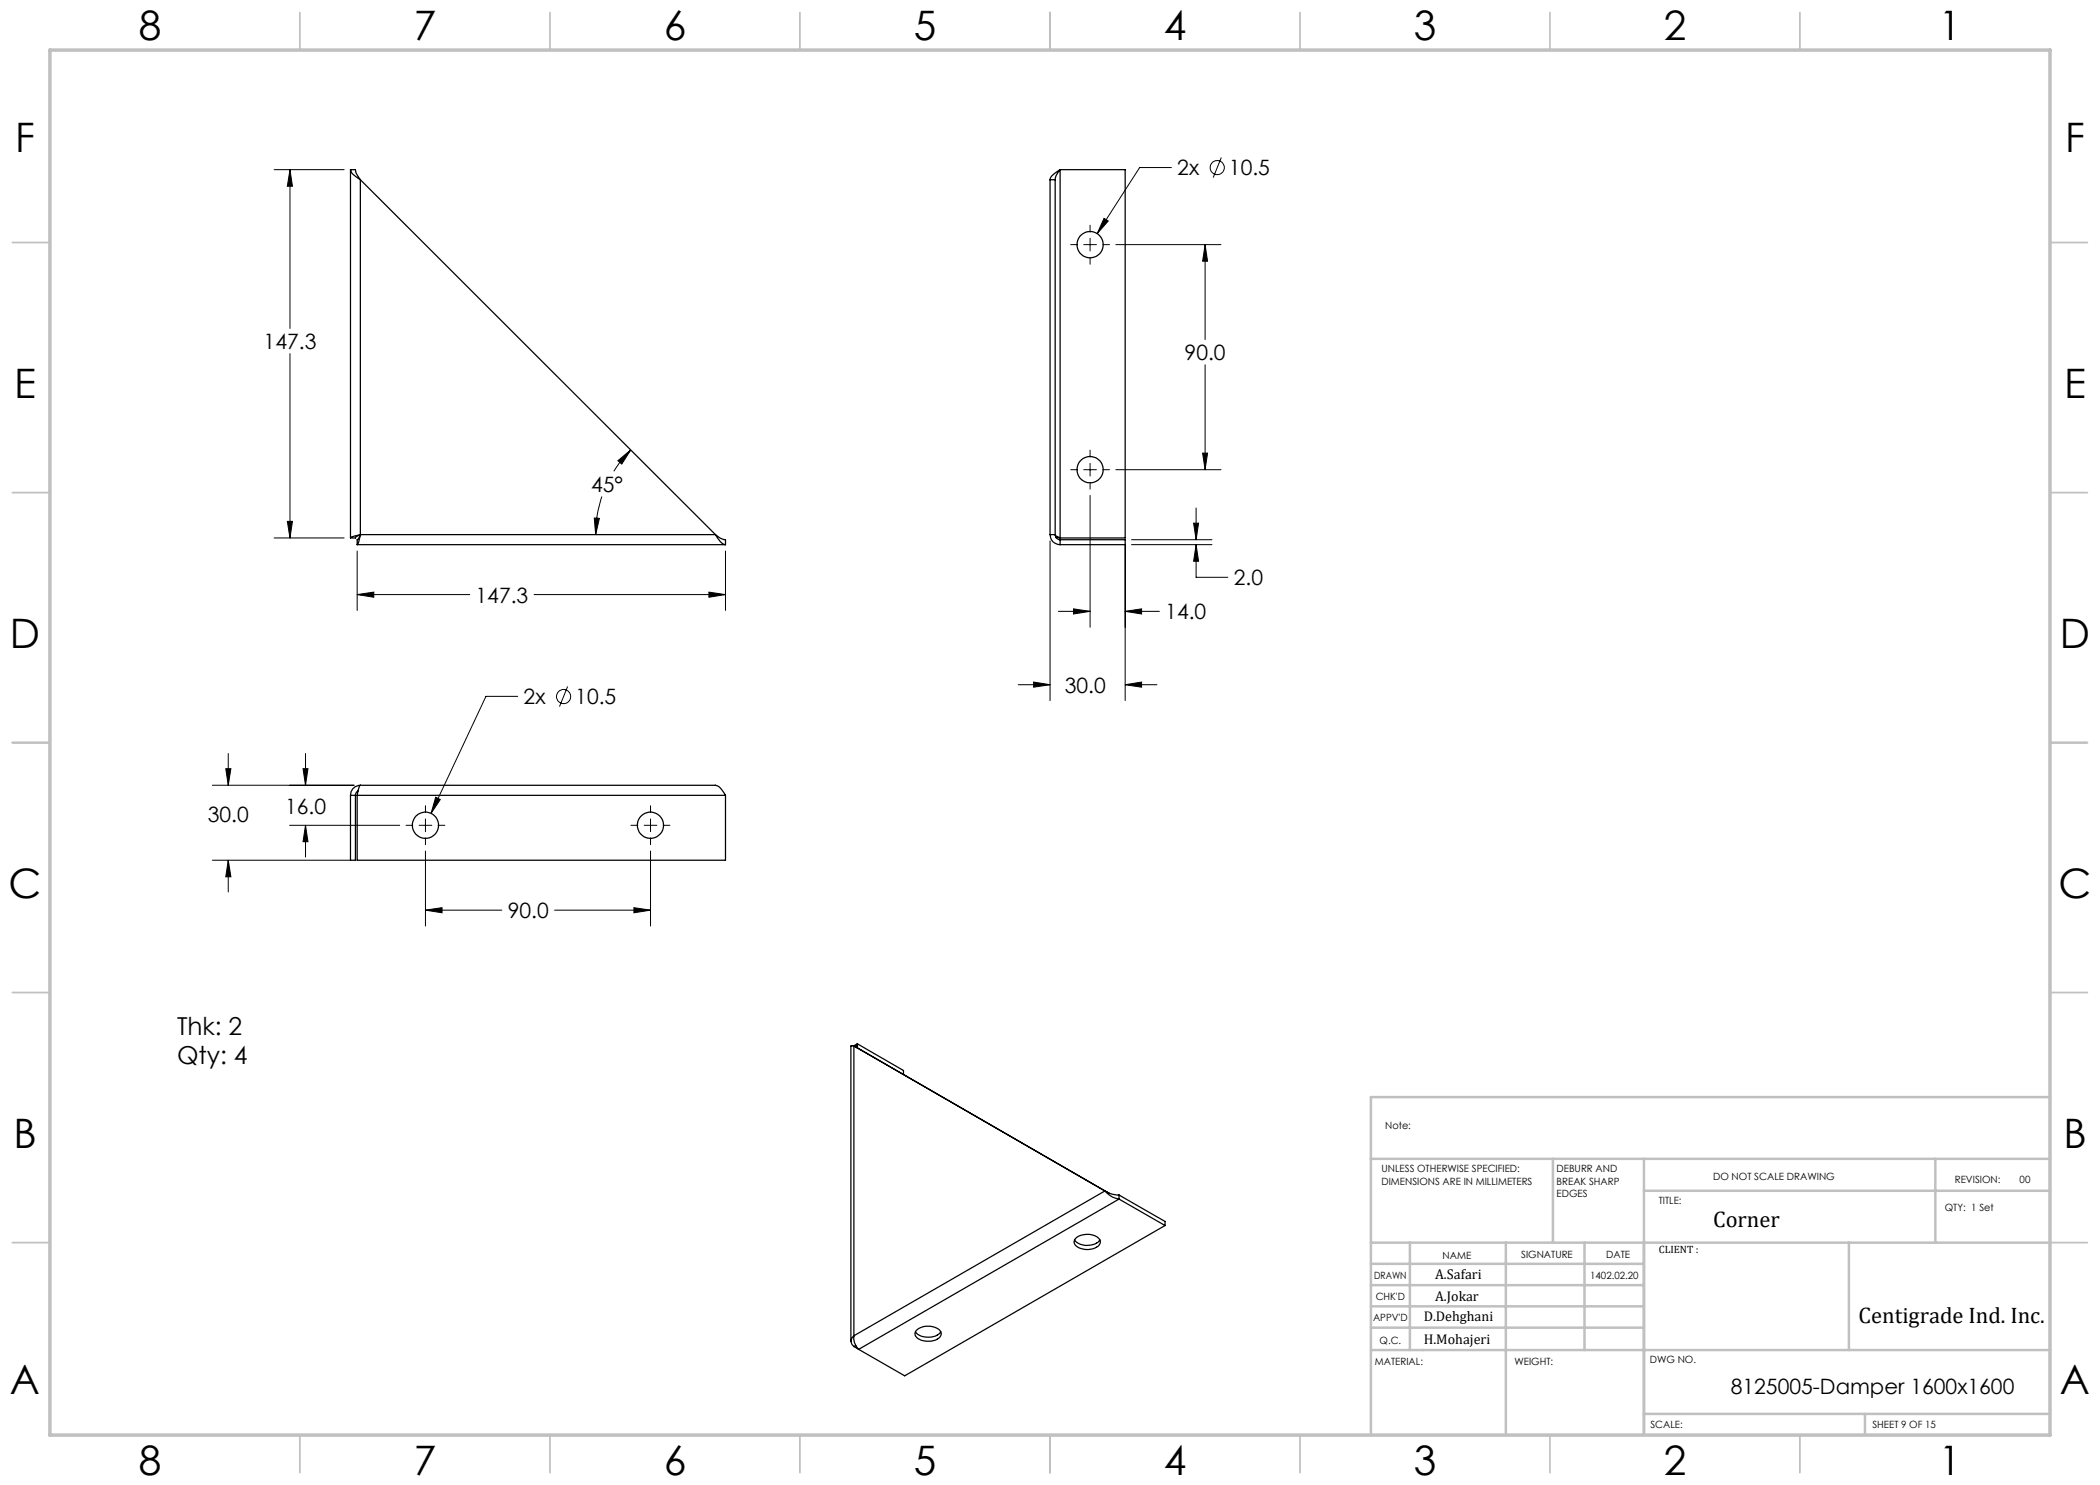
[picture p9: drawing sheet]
<svg xmlns="http://www.w3.org/2000/svg" width="420mm" height="297mm" viewBox="0 0 420 297" stroke-linecap="round" stroke-linejoin="round" font-family="sans-serif">
<g fill="none" stroke="#000" stroke-width=".2">
<path d="M54.8 33.9h14M58 33.9l.5 3.3h-1zM58 33.9v31.8M234.3 33.5h-6.4l-8.5 13.2M244.3 31.5l-1.7 4M214.1 48.9h1.4M216.7 48.9h2.6M218 45v1.4M218 47.7v2.5M218 51.5v1.3M220.6 48.9h1.3M220.8 43.7l.9 .5-2.3 2.5z"/>
<path d="M223.2 48.9h21M241 48.9l.5 3.3h-1zM241 48.9v19M58 70.7v36.9M241 73v20.9M120.4 99.3a23 23 0 0 0-1.3 7.6M123.6 92.1l2.6-2.1-1.8 2.8zM126.2 90a22.5 22.5 0 0 0-3.4 4.3M214.1 93.9h1.4M216.7 93.9h2.6M218 99.1v26.3M218 90v1.4"/>
<path d="M218 92.7v2.5M218 96.5v1.3M220.6 93.9h1.3M223.2 93.9h21M240.5 90.6h1l-.5 3.3zM54.8 107.6h14M57.5 104.3h1l-.5 3.3zM71.4 118.9l3.4-.5v1zM71.4 110.2v11.9M71.4 118.9h22.5M106.8 118.9h38.3M118.9 103.6l1 .1-.8 3.2z"/>
<path d="M141.8 118.4l3.3 .5-3.3 .5zM145.1 110.2v11.9M210 108.2v31.9M225 108.9v31.2M226.3 108.9h16.1M226.3 107.9h16.1M238.7 104.6h1l-.5 3.3zM239.2 108.9l.5 3.4h-1zM239.2 108.9v6.6h6.4M239.2 101.6v6.3M103.5 139.3h-6.3l-11 23.4M113.5 137.3l-1.6 4"/>
<path d="M203.7 136.9h6.3M206.7 136.4l3.3 .5-3.3 .5zM211.7 122.3h6.3M214.7 121.8l3.3 .5-3.3 .5zM225 122.3l3.3-.5v1zM225 136.9l3.3-.5v1zM225 122.3h6.9M225 136.9h6.4M42.5 157.1h28.3M45.2 153.7h1l-.6 3.4zM45.6 150.7v6.4M60.6 153.7h1l-.5 3.4z"/>
<path d="M61.1 150.7v6.4M87.1 159.5l1 .4-1.9 2.8zM42.5 172h27.7M45.6 172l.6 3.4h-1zM45.6 172v6.4M57.9 165.1h22M61.1 165.1l.5 3.2h-1zM61.1 165.1v6.3M81.2 165.1h1.4M83.8 165.1h2.6M85.1 170.2v15M85.1 161.1v1.4"/>
<path d="M85.1 163.8v2.5M85.1 167.6v1.3M87.6 165.1h1.4M126.2 165.1h1.4M128.8 165.1h2.6M130.1 170.2v15M130.1 161.1v1.4M130.1 163.8v2.5M130.1 167.6v1.3M132.6 165.1h1.4M85.1 182l3.3-.5v1.1zM85.1 182h15.3"/>
<path d="M110.9 182h19.2M126.8 181.5l3.3 .5-3.3 .6z"/>
<circle cx="243.5" cy="33.5" r="1.41"/>
<circle cx="112.7" cy="139.3" r="1.41"/>
</g>
<g fill="none" stroke="#c0c0c0" stroke-width=".35">
<path d="M60 2.5v7.5M110 2.5v7.5M160 2.5v7.5M210 2.5v7.5M260 2.5v7.5M310 2.5v7.5M360 2.5v7.5M2.5 48.5h7.5M410 48.5h7.5M2.5 98.5h7.5M410 98.5h7.5M2.5 148.5h7.5"/>
<path d="M410 148.5h7.5M2.5 198.5h7.5M410 198.5h7.5M2.5 248.5h7.5M410 248.5h7.5M60 287v7.5M110 287v7.5M160 287v7.5M210 287v7.5M260 287v7.5M310 287v7.5M360 287v7.5"/>
</g>
<g fill="none" stroke="#c0c0c0" stroke-width=".5">
<path d="M410 219.4h-135.8v67.4M274.2 231.8h135.8M310.6 231.8v16.7M328.8 231.8v55.2M328.8 238.2h81.2M387.1 231.8v16.7M274.2 248.5h135.8M274.2 257h54.6M274.2 252.8h54.6M282 248.5v21.5M301.2 248.5v38.3M316.9 248.5v21.5"/>
<path d="M369.8 248.5v21.5M274.2 265.5h54.6M274.2 261.3h54.6M274.2 270h135.8M328.8 282.8h81.2M373 282.8v4.2"/>
</g>
<path d="M10 10h400v277h-400z" fill="none" stroke="#c0c0c0" stroke-width=".7"/>
<path d="M141.8 118.4l3.3 .5-3.3 .5zM71.4 118.9l3.4-.5v1zM57.5 104.3h1l-.5 3.3zM58 33.9l.5 3.3h-1zM123.6 92.1l2.6-2.1-1.8 2.8zM118.9 103.6l1 .1-.8 3.2zM241 48.9l.5 3.3h-1zM240.5 90.6h1l-.5 3.3zM220.8 43.7l-1.4 3 2.3-2.5zM225 122.3l3.3-.5v1zM214.7 121.8l3.3 .5-3.3 .5zM225 136.9l3.3-.5v1zM206.7 136.4l3.3 .5-3.3 .5zM239.2 108.9l.5 3.4h-1zM238.7 104.6h1l-.5 3.3zM85.1 182l3.3-.5v1.1zM126.8 181.5l3.3 .5-3.3 .6zM60.6 153.7h1l-.5 3.4zM61.1 165.1l.5 3.2h-1zM45.2 153.7h1l-.6 3.4zM45.6 172l.6 3.4h-1zM87.1 159.5l-.9 3.2 1.9-2.8z" fill="#000"/>
<g fill="none" stroke="#000" stroke-width=".25">
<path d="M70.1 33.9a3.4 3.4 0 0 0 2 2M70.1 33.9h1l.1 .6 .9 1.4M70.1 33.9v73.7M72.1 35.9v71M72.1 35.9l71 71M210 35.9v71M210 35.9h1M211 35.9v71M212 33.9l-.8 1.3-.2 .7M212 33.9l-1.6 1.3-.4 .7M212 33.9h13v73.7h-13M212 33.9v73.7"/>
<path d="M71.4 108.9h73.7M72.1 106.9l-.3 .7-.4 .3v1M72.1 106.9l-.5 1.8-.2 .2M72.1 106.9l-1.5 .4-.5 .3M72.1 106.9l-.8 .4-.2 .3h-1M72.1 106.9h.1M72.1 106.9h71M143.1 106.9l1.2 1.7 .8 .3M143.1 106.9l.9 .7 1.1 .3v1M210 106.9a1.99 1.99 0 0 0 2 2M210 106.9h1M211 106.9a.96 .96 0 0 0 1 1"/>
<path d="M211 106.9l.1 .2 .9 .5M211.1 107.4l.9 .2M212 107.9h13v1h-13M212 107.9v1M70.1 159.1v12.9h1v-12.9M70.1 159.1h1M71.4 159.1v12.9h73.7v-12.9M71.4 159.1h73.7M71.6 158.1l-.4 .6-.1 .4M72.1 157.1l-.3 .4-.4 1.6M72.1 157.1h71a3.4 3.4 0 0 1 2 2M72.1 157.1a1.97 1.97 0 0 0-2 2"/>
<path d="M170.8 209.2h-.6v59M170.8 209.2v58M170.8 209.2l50.7 29.3M170.8 209.2l.7 .4M171.5 208.8l-.9 .4M171.5 208.8l-.3 .4 .3 .4M171.5 208.8l9.2 5.3v.8M171.5 208.8v.8M221 238.2l1.5 1.2 1.3 .4M221 238.2l.5 .3M221 238.2l-50.2 29M221.5 238.5l.4 .2"/>
<path d="M221.9 238.7l1.9 .3M223.8 239v.8M223.8 239.8l-52.1 30.1M223.8 239.8l9.2 5.3M223.8 239l9.2 5.3v.8M214.9 248a3.5 3.5 0 0 0 4.9 .2l.2-.2M215.2 247.6a3.7 3.7 0 0 1 4.7 .2 1.22 1.22 0 0 1-.9 1.8 3.6 3.6 0 0 1-4.1-.8 .91 .91 0 0 1 .3-1.2zM233 245.1l-52.1 30.1-9.2-5.3M170.8 267.2a3.2 3.2 0 0 0 .9 2.7M170.8 267.2a1.28 1.28 0 0 0 0 2.1M170.8 269.3l.9 .6M171.2 269.1l-.4 .2"/>
<path d="M183.1 266.3a3.5 3.5 0 0 0 4.9 .3l.2-.3M183.2 266.2a3.6 3.6 0 0 1 4.8 0 1.23 1.23 0 0 1-.9 1.8 3.7 3.7 0 0 1-4-.8 .91 .91 0 0 1 .1-1z"/>
<circle cx="218" cy="48.9" r="2.62"/>
<circle cx="218" cy="93.9" r="2.63"/>
<circle cx="85.1" cy="165" r="2.63"/>
<circle cx="130.1" cy="165" r="2.63"/>
</g>
<g font-size="8.1">
<text x="27.8" y="8">8</text>
<text x="82.8" y="8">7</text>
<text x="132.8" y="8">6</text>
<text x="182.8" y="8">5</text>
<text x="232.8" y="8">4</text>
<text x="282.8" y="8">3</text>
<text x="332.8" y="8">2</text>
<text x="387.8" y="8">1</text>
<text x="3" y="30.4">F</text>
<text x="413" y="30.4">F</text>
<text x="2.8" y="79.6">E</text>
<text x="412.8" y="79.6">E</text>
<text x="2" y="129.6">D</text>
<text x="412" y="129.6">D</text>
<text x="1.7" y="179.6">C</text>
<text x="411.7" y="179.6">C</text>
<text x="2.7" y="229.6">B</text>
<text x="412.7" y="229.6">B</text>
<text x="2" y="278.9">A</text>
<text x="412" y="278.9">A</text>
<text x="27.8" y="295">8</text>
<text x="82.8" y="295">7</text>
<text x="132.8" y="295">6</text>
<text x="182.8" y="295">5</text>
<text x="232.8" y="295">4</text>
<text x="282.8" y="295">3</text>
<text x="332.8" y="295">2</text>
<text x="387.8" y="295">1</text>
</g>
<g font-size="4.9">
<text x="35.4" y="207">Thk: 2</text>
<text x="35.4" y="212.9">Qty: 4</text>
</g>
<g font-size="4.5">
<text x="342.6" y="245.3">Corner</text>
<text x="371.7" y="264.6">Centigrade Ind. Inc.</text>
</g>
<g font-size="4.2">
<text x="235.5" y="35">2x</text>
<text x="245.8" y="35.1">10.5</text>
<text x="52.7" y="69.8">147.3</text>
<text x="236.9" y="72">90.0</text>
<text x="118.2" y="98.4">45°</text>
<text x="246.8" y="117">2.0</text>
<text x="95.1" y="120.5">147.3</text>
<text x="233.1" y="123.9">14.0</text>
<text x="104.7" y="140.8">2x</text>
<text x="115.1" y="140.8">10.5</text>
<text x="212.9" y="138.5">30.0</text>
<text x="41.6" y="164.4">30.0</text>
<text x="57" y="162.8">16.0</text>
<text x="101.6" y="183.6">90.0</text>
<text x="346.2" y="278.8">8125005-Damper 1600x1600</text>
</g>
<g font-size="2.8">
<text x="287" y="255.9">A.Safari</text>
<text x="287" y="260.1">A.Jokar</text>
<text x="284.7" y="264.2">D.Dehghani</text>
<text x="284.7" y="268.7">H.Mohajeri</text>
</g>
<text font-size="2.1" x="331.8" y="250.7">CLIENT :</text>
<g font-size="2">
<text x="277" y="225.8">Note:</text>
<text x="276.3" y="234.5">UNLESS OTHERWISE SPECIFIED:</text>
<text x="276.3" y="237">DIMENSIONS ARE IN MILLIMETERS</text>
<text x="311.3" y="234.5">DEBURR AND</text>
<text x="311.3" y="237">BREAK SHARP</text>
<text x="311.3" y="239.5">EDGES</text>
<text x="342.6" y="236">DO NOT SCALE DRAWING</text>
<text x="391" y="236.6">REVISION:</text>
<text x="403.9" y="236.6">00</text>
<text x="331.8" y="240.8">TITLE:</text>
<text x="389" y="242.2">QTY: 1 Set</text>
<text x="288.5" y="251.7">NAME</text>
<text x="304.2" y="251.7">SIGNATURE</text>
<text x="321.2" y="251.7">DATE</text>
<text x="274.8" y="255.9">DRAWN</text>
<text x="318" y="255.9">1402.02.20</text>
<text x="275.1" y="260.1">CHK'D</text>
<text x="274.6" y="264.2">APPV'D</text>
<text x="275.9" y="268.7">Q.C.</text>
<text x="275" y="273">MATERIAL:</text>
<text x="302.9" y="273">WEIGHT:</text>
<text x="330" y="272.5">DWG NO.</text>
<text x="330.1" y="285.6">SCALE:</text>
<text x="374.5" y="285.6">SHEET 9 OF 15</text>
</g>
</svg>
